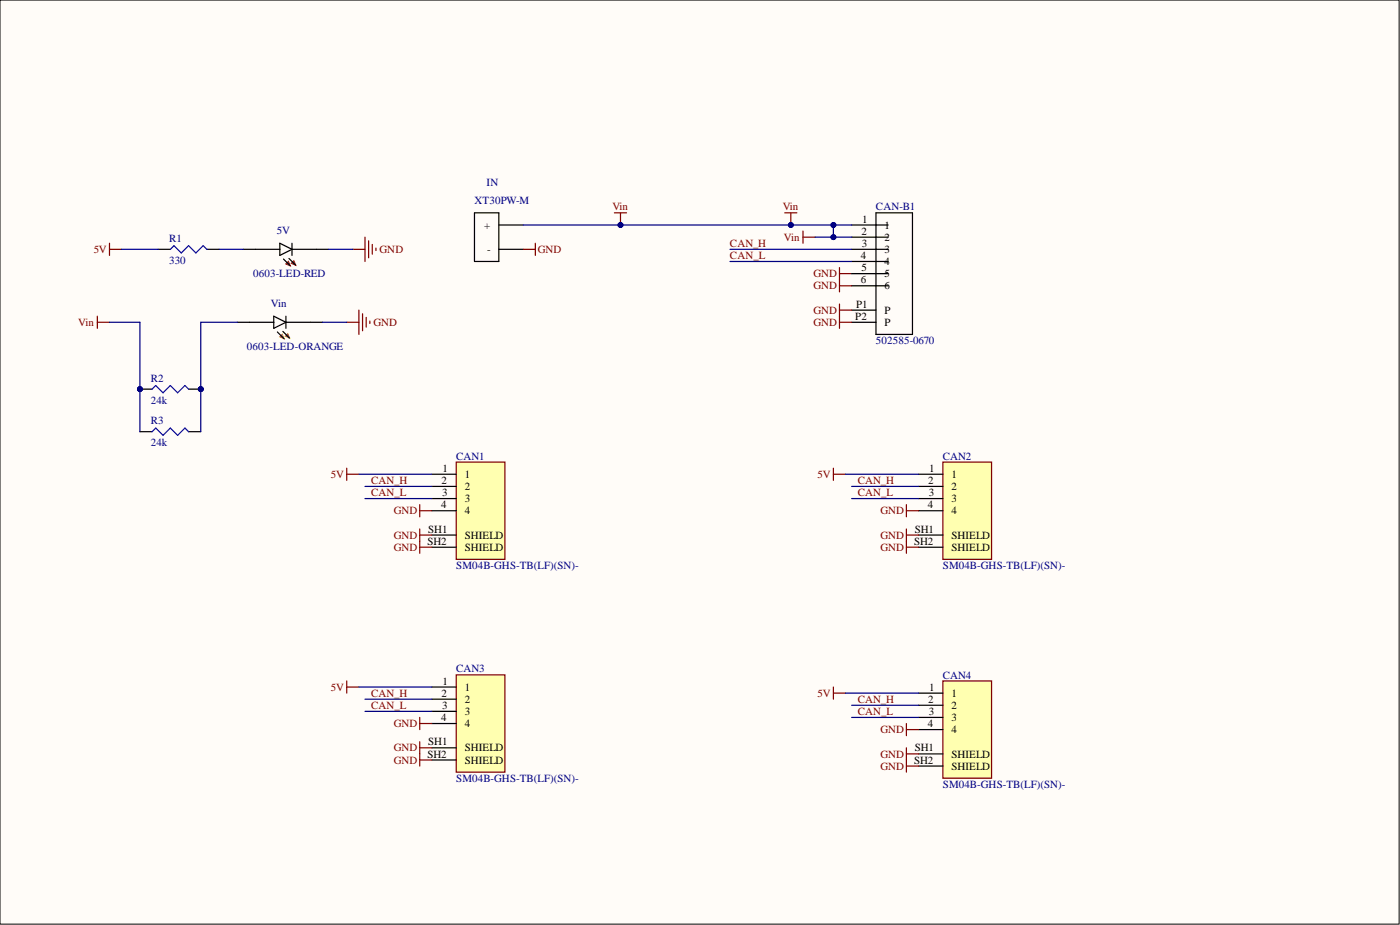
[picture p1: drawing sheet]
<svg xmlns="http://www.w3.org/2000/svg" width="292mm" height="193mm" viewBox="0 0 292 193" stroke-linecap="round" stroke-linejoin="round" font-family="sans-serif">
<path d="M0 0h291.9v192.8h-291.9z" fill-rule="evenodd" fill="#fffcf8"/>
<path d="M0 0h291.9v192.8h-291.9z" fill="none" stroke="#000" stroke-width=".21"/>
<path d="M0 0h291.9v192.8h-291.9z" fill-rule="evenodd" fill="#fffcf8"/>
<path d="M0 0h291.9v192.8h-291.9z" fill="none" stroke="#000" stroke-width=".21"/>
<path d="M163.7 44.4h2.6M165 44.4v2.5M167.5 48.2v2.5M167.5 49.5h2.6M175.2 55.8v5.1M175.2 57.1h2.5M175.2 59.6h2.5M175.2 63.4v5.1M175.2 64.7h2.5M175.2 67.2h2.5" fill="none" stroke="#800000" stroke-width=".25"/>
<path d="M177.7 59.6h7.6M177.7 57.1h7.6M177.7 54.5h7.6M177.7 52h7.6M177.7 49.5h7.6M177.7 46.9h7.6M182.8 44.4h7.6v25.4h-7.6zM177.7 67.2h5.1M177.7 64.7h5.1" fill="none" stroke="#000" stroke-width=".25"/>
<circle cx="165" cy="46.9" r=".51" fill="#000080"/>
<circle cx="165" cy="46.9" r=".51" fill="none" stroke="#000080" stroke-width=".21"/>
<path d="M196.7 96.4h10.2v20.3h-10.2z" fill-rule="evenodd" fill="#ffffb0"/>
<path d="M173.9 97.7v2.5M173.9 98.9h2.5M196.7 96.4h10.2v20.3h-10.2zM189.1 105.3v2.5M189.1 110.4v5M189.1 106.5h2.6M189.1 111.6h2.6M189.1 114.2h2.6" fill="none" stroke="#800000" stroke-width=".25"/>
<path d="M191.7 98.9h5M191.7 101.5h5M191.7 104h5M191.7 106.5h5M191.7 111.6h5M191.7 114.2h5" fill="none" stroke="#000" stroke-width=".25"/>
<path d="M95.2 96.4h10.1v20.3h-10.1z" fill-rule="evenodd" fill="#ffffb0"/>
<path d="M72.3 97.7v2.5M72.3 98.9h2.6M95.2 96.4h10.1v20.3h-10.1zM87.6 105.3v2.5M87.6 110.4v5M87.6 106.5h2.5M87.6 111.6h2.5M87.6 114.2h2.5" fill="none" stroke="#800000" stroke-width=".25"/>
<path d="M90.1 98.9h5.1M90.1 101.5h5.1M90.1 104h5.1M90.1 106.5h5.1M90.1 111.6h5.1M90.1 114.2h5.1" fill="none" stroke="#000" stroke-width=".25"/>
<path d="M95.2 140.8h10.1v20.3h-10.1z" fill-rule="evenodd" fill="#ffffb0"/>
<path d="M72.3 142.1v2.5M72.3 143.3h2.6M87.6 149.7v2.5M87.6 154.7v5.1M87.6 150.9h2.5M87.6 156h2.5M87.6 158.5h2.5M95.2 140.8h10.1v20.3h-10.1z" fill="none" stroke="#800000" stroke-width=".25"/>
<path d="M90.1 143.3h5.1M90.1 145.9h5.1M90.1 148.4h5.1M90.1 150.9h5.1M90.1 156h5.1M90.1 158.5h5.1" fill="none" stroke="#000" stroke-width=".25"/>
<path d="M196.7 142.1h10.2v20.2h-10.2z" fill-rule="evenodd" fill="#ffffb0"/>
<path d="M109.2 52h2.5M111.7 50.7v2.6M128.2 44.4h2.5M129.5 44.4v2.5M173.9 143.3v2.6M173.9 144.6h2.5M189.1 150.9v2.6M189.1 156v5.1M189.1 152.2h2.6M189.1 157.3h2.6M189.1 159.8h2.6M196.7 142.1h10.2v20.2h-10.2z" fill="none" stroke="#800000" stroke-width=".25"/>
<path d="M99 44.4h5.1v10.1h-5.1zM104.1 46.9h5.1M104.1 52h5.1M191.7 144.6h5M191.7 147.1h5M191.7 149.7h5M191.7 152.2h5M191.7 157.3h5M191.7 159.8h5" fill="none" stroke="#000" stroke-width=".25"/>
<circle cx="129.5" cy="46.9" r=".51" fill="#000080"/>
<circle cx="129.5" cy="46.9" r=".51" fill="none" stroke="#000080" stroke-width=".21"/>
<g fill="none" stroke="#000080" stroke-width=".25">
<path d="M109.2 46.9h68.5M152.3 52h25.4M152.3 54.5h25.4M74.9 98.9h15.2M176.4 98.9h15.3M76.2 101.5h13.9M76.2 104h13.9M177.7 101.5h14M177.7 104h14M74.9 143.3h15.2M76.2 145.9h13.9M76.2 148.4h13.9"/>
<path d="M176.4 144.6h15.3M177.7 147.1h14M177.7 149.7h14"/>
</g>
<circle cx="129.5" cy="46.9" r=".51" fill="#000080"/>
<circle cx="129.5" cy="46.9" r=".51" fill="none" stroke="#000080" stroke-width=".21"/>
<circle cx="165" cy="46.9" r=".51" fill="#000080"/>
<circle cx="165" cy="46.9" r=".51" fill="none" stroke="#000080" stroke-width=".21"/>
<circle cx="173.9" cy="46.9" r=".51" fill="#000080"/>
<circle cx="173.9" cy="46.9" r=".51" fill="none" stroke="#000080" stroke-width=".21"/>
<path d="M170.1 49.5h7.6" fill="none" stroke="#000080" stroke-width=".25"/>
<circle cx="173.9" cy="49.5" r=".51" fill="#000080"/>
<circle cx="173.9" cy="49.5" r=".51" fill="none" stroke="#000080" stroke-width=".21"/>
<path d="M173.9 46.9v2.6" fill="none" stroke="#000080" stroke-width=".25"/>
<circle cx="173.9" cy="49.5" r=".51" fill="#000080"/>
<circle cx="173.9" cy="49.5" r=".51" fill="none" stroke="#000080" stroke-width=".21"/>
<circle cx="173.9" cy="46.9" r=".51" fill="#000080"/>
<circle cx="173.9" cy="46.9" r=".51" fill="none" stroke="#000080" stroke-width=".21"/>
<path d="M73.6 52h2.6M76.2 49.5v5M76.9 50.2v3.6M77.7 51v2M78.4 51.8v.5" fill="none" stroke="#800000" stroke-width=".25"/>
<path d="M53.3 52h5.1M60.9 52h5.1" fill="none" stroke="#000" stroke-width=".25"/>
<path d="M60.8 54.9l.5-.5 .4 .9z" fill="#f00"/>
<path d="M60.8 54.9l.5-.5 .4 .9z" fill="none" stroke="#f00" stroke-width=".25"/>
<path d="M59.7 55.1l.5-.6 .3 .9z" fill="#f00"/>
<path d="M59.7 55.1l.5-.6 .3 .9z" fill="none" stroke="#f00" stroke-width=".25"/>
<path d="M50.8 52h2.5M58.4 50.7l2.5 1.3-2.5 1.3zM59.1 54l1.4 1.4M60.3 53.9l1.4 1.4M60.9 50.7v2.6M66 52h2.5M52 67.2h5.1M59.7 67.2h5" fill="none" stroke="#000" stroke-width=".25"/>
<path d="M22.8 50.7v2.6M22.8 52h2.6M72.3 67.2h2.6M74.9 64.7v5.1M75.6 65.5v3.5M76.4 66.2v2M77.2 67v.5" fill="none" stroke="#800000" stroke-width=".25"/>
<path d="M59.5 70.1l.5-.5 .4 .9z" fill="#f90"/>
<path d="M59.5 70.1l.5-.5 .4 .9z" fill="none" stroke="#f90" stroke-width=".25"/>
<path d="M58.4 70.3l.5-.5 .4 .9z" fill="#f90"/>
<path d="M58.4 70.3l.5-.5 .4 .9z" fill="none" stroke="#f90" stroke-width=".25"/>
<path d="M33 52h2.5M43.2 52h2.5M49.5 67.2h2.5M57.1 66l2.6 1.2-2.6 1.3zM57.9 69.3l1.4 1.4M59 69.1l1.4 1.4M59.7 66v2.5M64.7 67.2h2.6" fill="none" stroke="#000" stroke-width=".25"/>
<path d="M20.3 66v2.5M20.3 67.2h2.5" fill="none" stroke="#800000" stroke-width=".25"/>
<path d="M35.5 52l.8-.7 1.5 1.5 1.5-1.5 1.6 1.5 1.5-1.5 .8 .7" fill="none" stroke="#00f" stroke-width=".25"/>
<path d="M25.4 52h7.6M45.7 52h5.1M68.5 52h5.1M67.3 67.2h5" fill="none" stroke="#000080" stroke-width=".25"/>
<circle cx="29.2" cy="81.2" r=".51" fill="#000080"/>
<circle cx="29.2" cy="81.2" r=".51" fill="none" stroke="#000080" stroke-width=".21"/>
<circle cx="41.9" cy="81.2" r=".51" fill="#000080"/>
<circle cx="41.9" cy="81.2" r=".51" fill="none" stroke="#000080" stroke-width=".21"/>
<path d="M29.2 81.2h2.5" fill="none" stroke="#000" stroke-width=".25"/>
<circle cx="29.2" cy="81.2" r=".51" fill="#000080"/>
<circle cx="29.2" cy="81.2" r=".51" fill="none" stroke="#000080" stroke-width=".21"/>
<path d="M39.3 81.2h2.6" fill="none" stroke="#000" stroke-width=".25"/>
<circle cx="41.9" cy="81.2" r=".51" fill="#000080"/>
<circle cx="41.9" cy="81.2" r=".51" fill="none" stroke="#000080" stroke-width=".21"/>
<path d="M31.7 81.2l.8-.8 1.5 1.5 1.5-1.5 1.6 1.5 1.5-1.5 .7 .8M31.7 90.1l.8-.8 1.5 1.5 1.5-1.5 1.6 1.5 1.5-1.5 .7 .8" fill="none" stroke="#00f" stroke-width=".25"/>
<path d="M29.2 90.1h2.5M39.3 90.1h2.6" fill="none" stroke="#000" stroke-width=".25"/>
<path d="M49.5 67.2h-7.6v22.9" fill="none" stroke="#000080" stroke-width=".25"/>
<circle cx="41.9" cy="81.2" r=".51" fill="#000080"/>
<circle cx="41.9" cy="81.2" r=".51" fill="none" stroke="#000080" stroke-width=".21"/>
<path d="M22.8 67.2h6.4v22.9" fill="none" stroke="#000080" stroke-width=".25"/>
<circle cx="29.2" cy="81.2" r=".51" fill="#000080"/>
<circle cx="29.2" cy="81.2" r=".51" fill="none" stroke="#000080" stroke-width=".21"/>
<g font-size="2.3" fill="#000080">
<text x="101.5" y="38.8">IN</text>
<text x="99" y="42.6">XT30PW-M</text>
<text x="182.8" y="43.9">CAN-B1</text>
<text x="35.3" y="50.5">R1</text>
<text x="57.8" y="48.9">5V</text>
<text x="35.3" y="55.1">330</text>
<text x="52.8" y="57.8">0603-LED-RED</text>
<text x="56.5" y="64.1">Vin</text>
<text x="182.8" y="71.8">502585-0670</text>
<text x="51.5" y="73.1">0603-LED-ORANGE</text>
<text x="31.5" y="79.7">R2</text>
<text x="31.5" y="84.2">24k</text>
<text x="31.5" y="88.5">R3</text>
<text x="31.5" y="93.1">24k</text>
<text x="95.2" y="95.9">CAN1</text>
<text x="196.7" y="95.9">CAN2</text>
<text x="95.2" y="118.7">SM04B-GHS-TB(LF)(SN)-</text>
<text x="196.7" y="118.7">SM04B-GHS-TB(LF)(SN)-</text>
<text x="95.2" y="140.3">CAN3</text>
<text x="196.7" y="141.6">CAN4</text>
<text x="95.2" y="163.1">SM04B-GHS-TB(LF)(SN)-</text>
<text x="196.7" y="164.4">SM04B-GHS-TB(LF)(SN)-</text>
</g>
<g font-size="2.3">
<text x="101" y="47.7">+</text>
<text x="179.9" y="46.4">1</text>
<text x="184.5" y="47.7">1</text>
<text x="101.6" y="52.8">-</text>
<text x="179.7" y="49">2</text>
<text x="179.8" y="51.5">3</text>
<text x="184.5" y="52.8">3</text>
<text x="184.5" y="50.2">2</text>
<text x="179.6" y="59.1">6</text>
<text x="179.6" y="54">4</text>
<text x="179.7" y="56.6">5</text>
<text x="184.5" y="57.8">5</text>
<text x="184.5" y="55.3">4</text>
<text x="178.6" y="64.2">P1</text>
<text x="184.5" y="60.4">6</text>
<text x="184.5" y="65.5">P</text>
<text x="178.5" y="66.7">P2</text>
<text x="184.5" y="68">P</text>
<text x="92.1" y="101">2</text>
<text x="92.3" y="98.4">1</text>
<text x="97" y="99.7">1</text>
<text x="193.7" y="101">2</text>
<text x="193.9" y="98.4">1</text>
<text x="198.5" y="99.7">1</text>
<text x="92.1" y="106">4</text>
<text x="92.2" y="103.5">3</text>
<text x="97" y="102.2">2</text>
<text x="97" y="104.8">3</text>
<text x="97" y="107.3">4</text>
<text x="193.6" y="106">4</text>
<text x="193.8" y="103.5">3</text>
<text x="198.5" y="102.2">2</text>
<text x="198.5" y="104.8">3</text>
<text x="198.5" y="107.3">4</text>
<text x="89.2" y="113.6">SH2</text>
<text x="89.4" y="111.1">SH1</text>
<text x="97" y="112.4">SHIELD</text>
<text x="190.7" y="113.6">SH2</text>
<text x="190.9" y="111.1">SH1</text>
<text x="198.5" y="112.4">SHIELD</text>
<text x="97" y="114.9">SHIELD</text>
<text x="198.5" y="114.9">SHIELD</text>
<text x="92.3" y="142.8">1</text>
<text x="92.1" y="145.4">2</text>
<text x="92.2" y="147.9">3</text>
<text x="97" y="144.1">1</text>
<text x="97" y="146.6">2</text>
<text x="97" y="149.2">3</text>
<text x="193.7" y="146.6">2</text>
<text x="193.8" y="149.2">3</text>
<text x="193.9" y="144.1">1</text>
<text x="198.5" y="145.4">1</text>
<text x="198.5" y="147.9">2</text>
<text x="89.4" y="155.5">SH1</text>
<text x="92.1" y="150.4">4</text>
<text x="97" y="151.7">4</text>
<text x="193.6" y="151.7">4</text>
<text x="198.5" y="150.4">3</text>
<text x="198.5" y="153">4</text>
<text x="89.2" y="158">SH2</text>
<text x="97" y="156.8">SHIELD</text>
<text x="97" y="159.3">SHIELD</text>
<text x="190.7" y="159.3">SH2</text>
<text x="190.9" y="156.8">SH1</text>
<text x="198.5" y="158">SHIELD</text>
<text x="198.5" y="160.6">SHIELD</text>
</g>
<g font-size="2.3" fill="#800000">
<text x="127.8" y="43.9">Vin</text>
<text x="163.3" y="43.9">Vin</text>
<text x="19.5" y="52.8">5V</text>
<text x="79.2" y="52.8">GND</text>
<text x="112.2" y="52.8">GND</text>
<text x="152.3" y="51.5">CAN_H</text>
<text x="163.6" y="50.2">Vin</text>
<text x="152.3" y="54">CAN_L</text>
<text x="169.7" y="57.8">GND</text>
<text x="169.7" y="60.4">GND</text>
<text x="169.7" y="65.5">GND</text>
<text x="16.3" y="68">Vin</text>
<text x="77.9" y="68">GND</text>
<text x="169.7" y="68">GND</text>
<text x="69" y="99.7">5V</text>
<text x="77.4" y="101">CAN_H</text>
<text x="170.6" y="99.7">5V</text>
<text x="179" y="101">CAN_H</text>
<text x="77.4" y="103.5">CAN_L</text>
<text x="82.2" y="107.3">GND</text>
<text x="179" y="103.5">CAN_L</text>
<text x="183.7" y="107.3">GND</text>
<text x="82.2" y="112.4">GND</text>
<text x="183.7" y="112.4">GND</text>
<text x="82.2" y="114.9">GND</text>
<text x="183.7" y="114.9">GND</text>
<text x="69" y="144.1">5V</text>
<text x="77.4" y="145.4">CAN_H</text>
<text x="77.4" y="147.9">CAN_L</text>
<text x="170.6" y="145.4">5V</text>
<text x="179" y="146.6">CAN_H</text>
<text x="179" y="149.2">CAN_L</text>
<text x="82.2" y="151.7">GND</text>
<text x="183.7" y="153">GND</text>
<text x="82.2" y="156.8">GND</text>
<text x="82.2" y="159.3">GND</text>
<text x="183.7" y="158">GND</text>
<text x="183.7" y="160.6">GND</text>
</g>
</svg>
